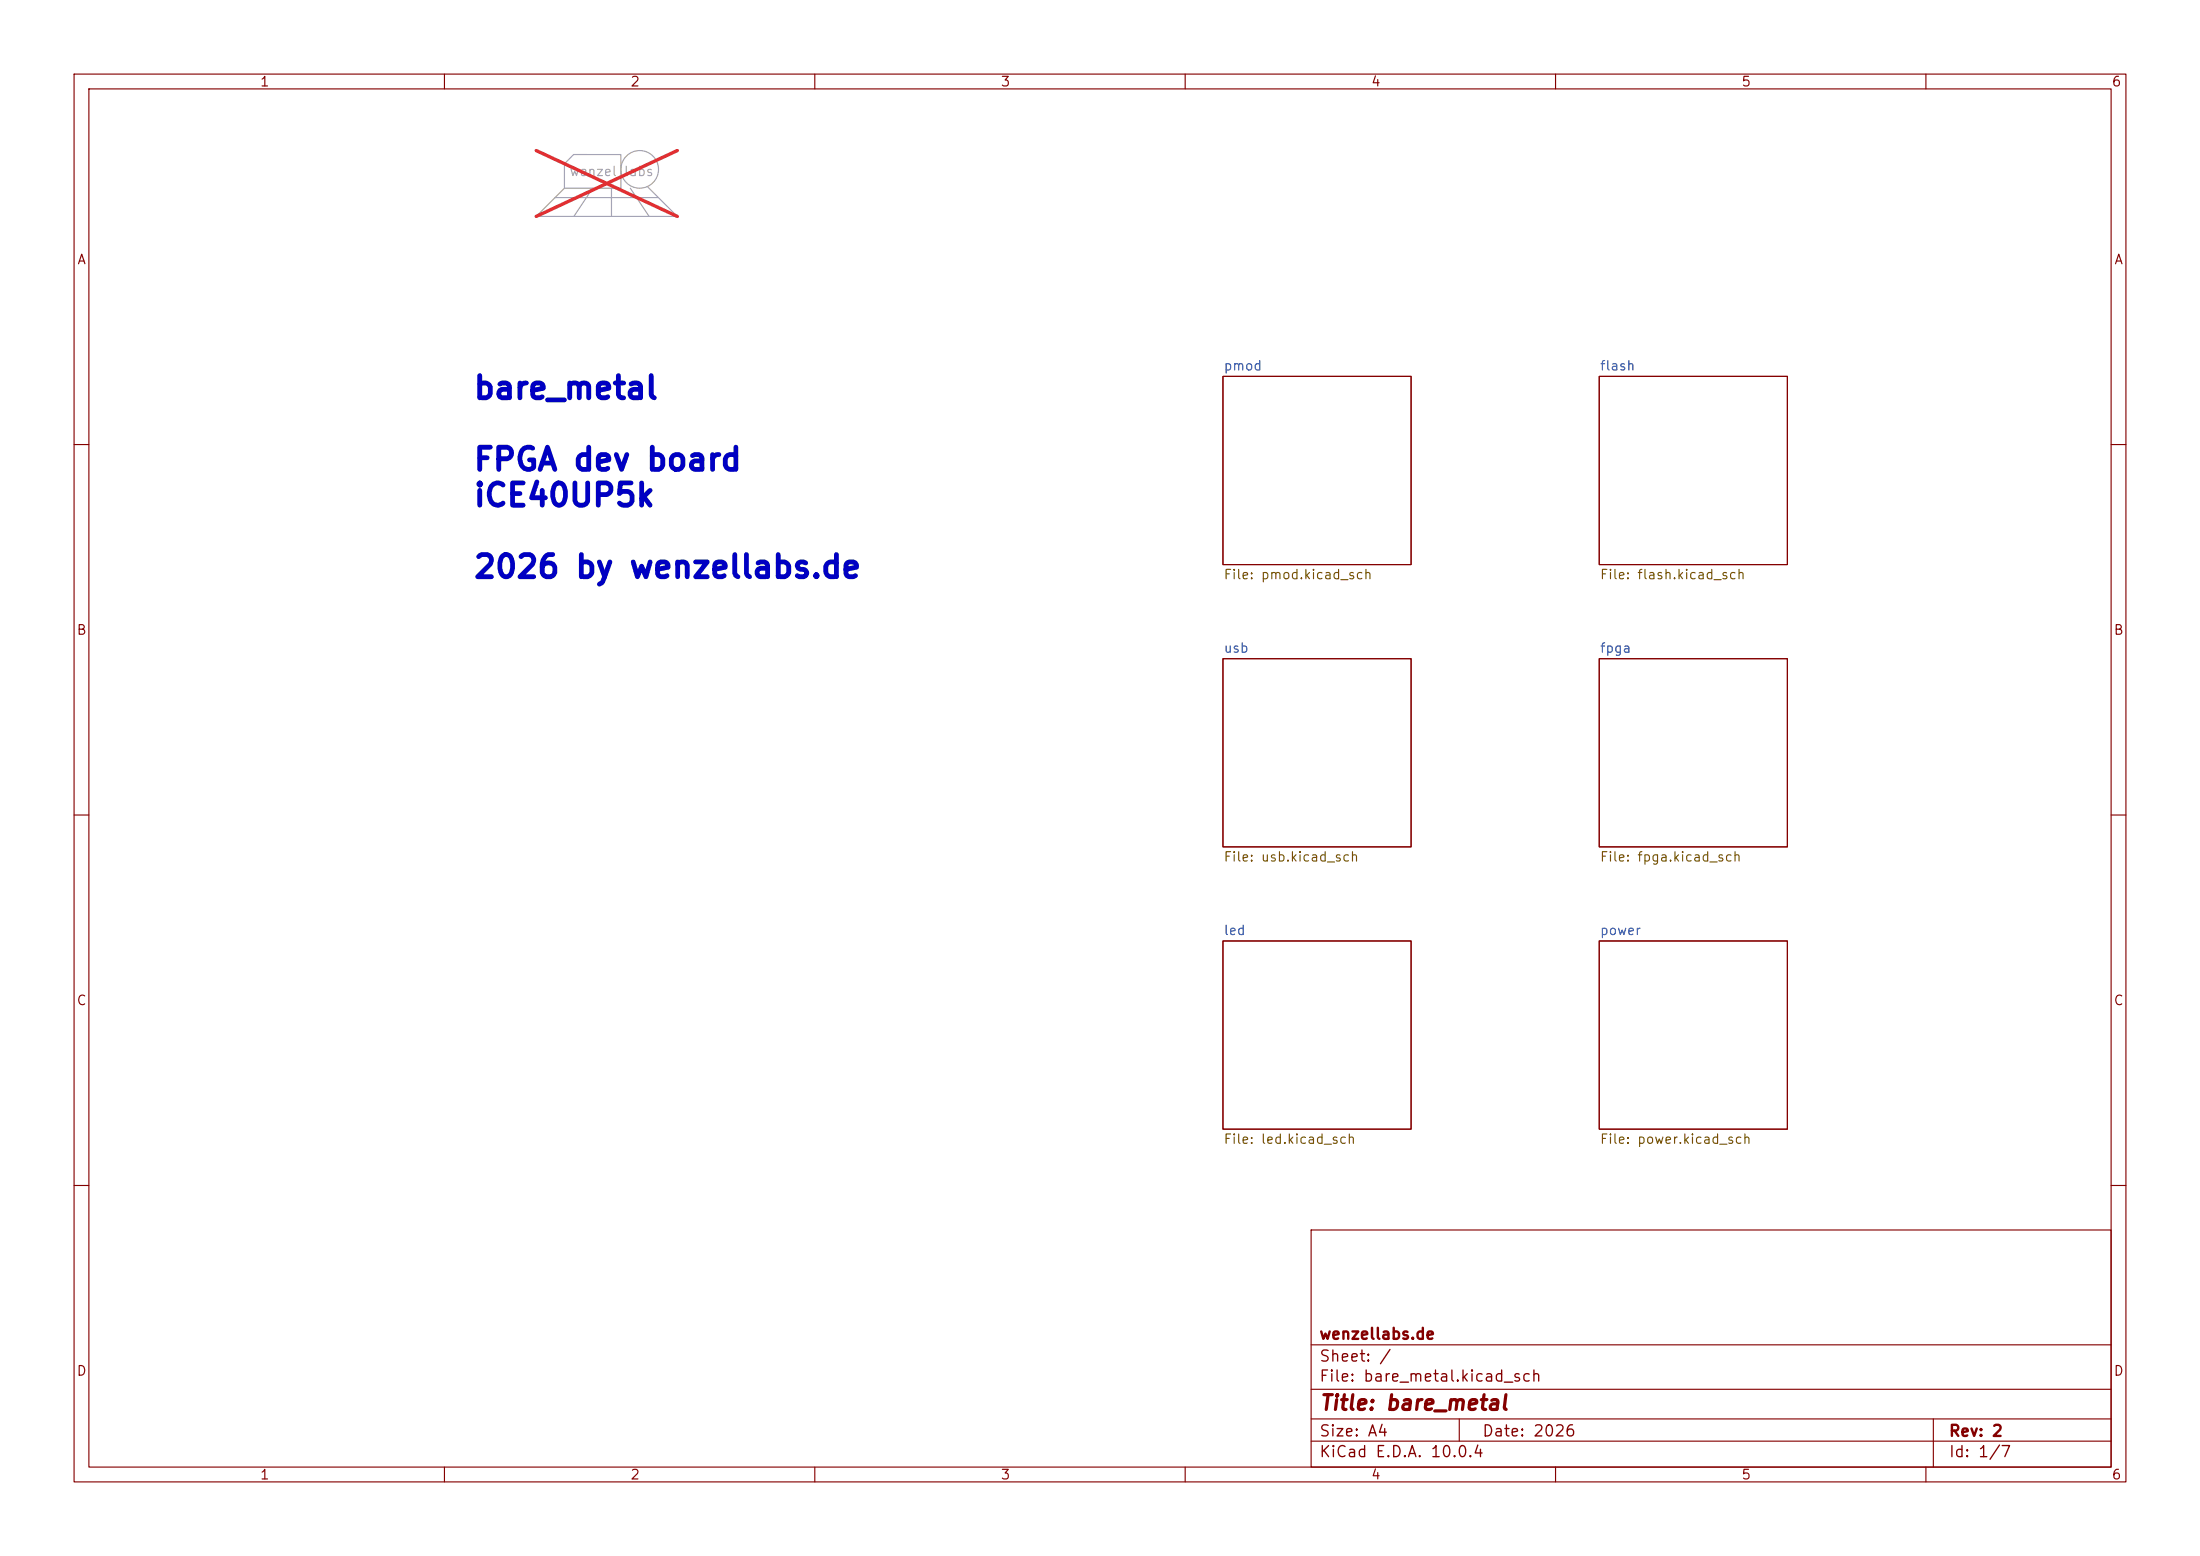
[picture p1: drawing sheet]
<svg xmlns="http://www.w3.org/2000/svg" width="297mm" height="210mm" viewBox="0 0 297 210" stroke-linecap="round" stroke-linejoin="round" font-family="sans-serif">
<g fill="none" stroke="#840000" stroke-width=".15">
<path d="M10 10h277v190h-277zM12 12h273v186h-273zM60 10v2M110 10v2M160 10v2M210 10v2M260 10v2M165.1 50.8h25.4v25.4h-25.4zM215.9 50.8h25.4v25.4h-25.4zM10 60h2M285 60h2M165.1 88.9h25.4v25.4h-25.4z"/>
<path d="M215.9 88.9h25.4v25.4h-25.4zM10 110h2M285 110h2M165.1 127h25.4v25.4h-25.4zM215.9 127h25.4v25.4h-25.4zM10 160h2M177 166h108v32h-108zM285 160h2M60 198v2M110 198v2M160 198v2M177 194.5h108"/>
<path d="M177 191.5h108M177 187.5h108M177 181.5h108M197 191.5v3M210 198v2M260 198v2M261 191.5v6.5"/>
</g>
<g fill="none" stroke="#a1a1a1" stroke-width=".15">
<path d="M74.9 26.7h14M77.4 20.9h6.4v4.5h-7.6v-3.3zM80 25.4l-2.5 3.8M82.5 25.4v3.8M85.1 25.4l2.5 3.8M87.4 25.2l4 4h-19l3.8-3.8"/>
<circle cx="86.4" cy="22.9" r="2.54"/>
</g>
<path d="M72.4 20.3l19 8.9M91.4 20.3l-19 8.9" fill="none" stroke="#e12e31" stroke-width=".46"/>
<g font-size="3" fill="#0000c2">
<text x="63.8" y="54.6">bare_metal</text>
<text x="63.8" y="64.3">FPGA dev board</text>
<text x="63.8" y="69.1">iCE40UP5k</text>
<text x="63.8" y="78.7">2026 by wenzellabs.de</text>
</g>
<text font-size="2" fill="#840000" x="178" y="190.8">Title: bare_metal</text>
<g font-size="1.5" fill="#840000">
<text x="178" y="184.2">Sheet: /</text>
<text x="178" y="181.2">wenzellabs.de</text>
<text x="178" y="186.9">File: bare_metal.kicad_sch</text>
<text x="178" y="197.1">KiCad E.D.A. 10.0.4</text>
<text x="178" y="194.3">Size: A4</text>
<text x="200" y="194.3">Date: 2026</text>
<text x="263" y="194.3">Rev: 2</text>
<text x="263" y="197.1">Id: 1/7</text>
</g>
<g font-size="1.3" fill="#840000">
<text x="35" y="12">1</text>
<text x="85" y="12">2</text>
<text x="135" y="12">3</text>
<text x="185" y="12">4</text>
<text x="235" y="12">5</text>
<text x="285" y="12">6</text>
<text x="10.3" y="36">A</text>
<text x="285.3" y="36">A</text>
<text x="10.3" y="86">B</text>
<text x="285.3" y="86">B</text>
<text x="10.3" y="136">C</text>
<text x="285.3" y="136">C</text>
<text x="10.3" y="186">D</text>
<text x="285.3" y="186">D</text>
<text x="35" y="200">1</text>
<text x="85" y="200">2</text>
<text x="135" y="200">3</text>
<text x="185" y="200">4</text>
<text x="235" y="200">5</text>
<text x="285" y="200">6</text>
</g>
<g font-size="1.3" fill="#a1a1a1">
<text x="76.8" y="24.1">wenzel</text>
<text x="84.1" y="24.1">labs</text>
</g>
<g font-size="1.3" fill="#006464">
<text x="165.1" y="50.3">pmod</text>
<text x="215.9" y="50.3">flash</text>
<text x="165.1" y="88.4">usb</text>
<text x="215.9" y="88.4">fpga</text>
<text x="165.1" y="126.5">led</text>
<text x="215.9" y="126.5">power</text>
</g>
<g font-size="1.3" fill="#725600">
<text x="165.1" y="78.5">File: pmod.kicad_sch</text>
<text x="215.9" y="78.5">File: flash.kicad_sch</text>
<text x="165.1" y="116.6">File: usb.kicad_sch</text>
<text x="215.9" y="116.6">File: fpga.kicad_sch</text>
<text x="165.1" y="154.7">File: led.kicad_sch</text>
<text x="215.9" y="154.7">File: power.kicad_sch</text>
</g>
</svg>
